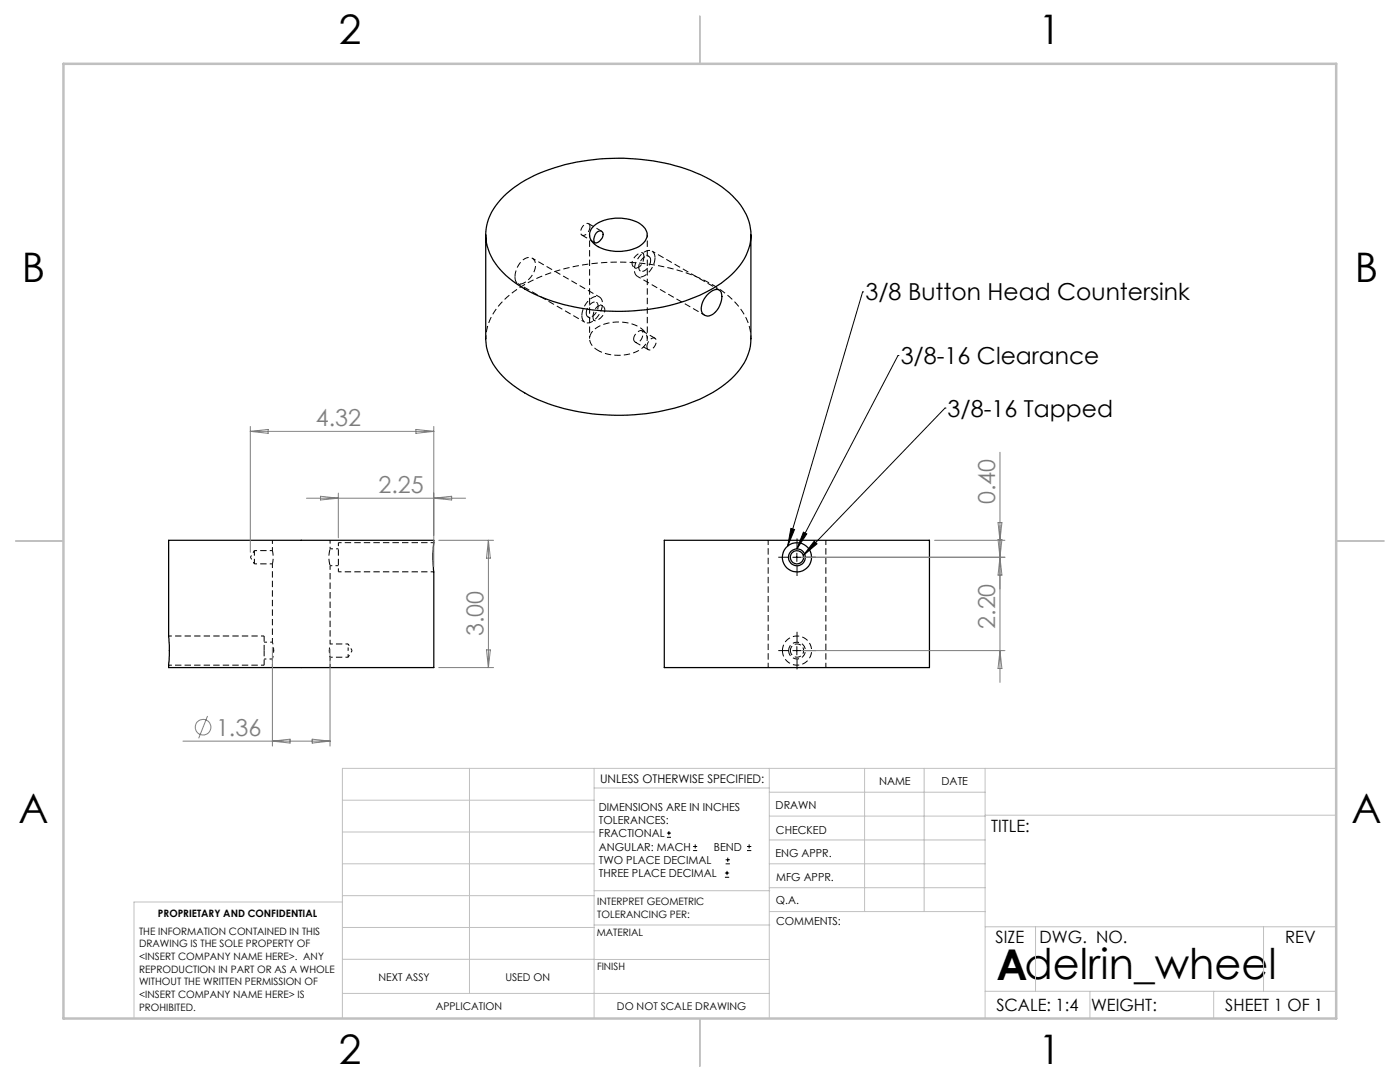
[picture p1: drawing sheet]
<svg xmlns="http://www.w3.org/2000/svg" width="279mm" height="216mm" viewBox="0 0 279 216" stroke-linecap="round" stroke-linejoin="round" font-family="sans-serif">
<path d="M102.8 55.3a1.15 1.15 0 0 0 .5 1.2 1.15 1.15 0 0 0 1.3-.1 4 4 0 0 0 2.1-4.3 1.43 1.43 0 0 0-2.3-.2 4.7 4.7 0 0 0-1.6 3.4M130.7 51.4a1.28 1.28 0 0 0-.7-1.3 1.28 1.28 0 0 0-1.5 .2 4.1 4.1 0 0 0-1.7 4.4 1.39 1.39 0 0 0 2.3 0 4.6 4.6 0 0 0 1.6-3.3M116.1 63a4 4 0 0 1 3-3.9 1.49 1.49 0 0 1 1.1 2.2 3.9 3.9 0 0 1-3 3.1 1.25 1.25 0 0 1-1.1-1.4M33.8 130v-.2M54.6 129.9v-.3M65.7 129.7v.3" fill="none" stroke="#000" stroke-width=".2" stroke-dasharray="1.3 .6" stroke-linecap="butt"/>
<path d="M65.9 112.9a5.8 5.8 0 0 1 0-3.4" fill="none" stroke="#000" stroke-width=".2" stroke-dasharray="1.3 .6" stroke-dashoffset="-.1" stroke-linecap="butt"/>
<path d="M117.7 45.2a.62 .62 0 0 0-.4-.6 .62 .62 0 0 0-.7 .3 1.55 1.55 0 0 0-.5 2 1.51 1.51 0 0 0 1.6-1.7M128.5 51.2a2.15 2.15 0 0 1-1.5 2.3 1 1 0 0 1-.9-.7 1 1 0 0 1 .2-1 1.84 1.84 0 0 1 2-1.3l.2 .7M129.8 51.9a.78 .78 0 0 0-.5-.8 .78 .78 0 0 0-.9 .3 1.88 1.88 0 0 0-.6 2.7 1.99 1.99 0 0 0 2-2.2M117 62.5a2.21 2.21 0 0 1 1.8-2.2 1.3 1.3 0 0 1 .2 2 1.23 1.23 0 0 1-1.8 .8l-.2-.6M118.3 63.2l.2 .7a1.13 1.13 0 0 0 1.4-.5 1.48 1.48 0 0 0 .3-2.4 1.64 1.64 0 0 0-1.8 1.8l-.1 .4M126.4 67.6a1.83 1.83 0 0 1 1.7-1.6 1.6 1.6 0 0 1-1.2 2.3l-.2-.1-.3-.6M129.1 69.2a1.51 1.51 0 0 1 1.6-1.7 1.57 1.57 0 0 1-1.3 2.3l-.3-.6M54.4 109.9l.1 1.1-.1 1.5" fill="none" stroke="#000" stroke-width=".2" stroke-dasharray="1.3 .6" stroke-dashoffset=".2" stroke-linecap="butt"/>
<path d="M50 111.2l.8 1.3M50.8 109.9l-.8 1.3M65.9 112.9h1.6M67.5 109.5h-1.6M52.7 131.5h1.7M54.4 128.1h-1.7M54.4 128.1l.2 1.7M54.6 129.8l-.2 1.7M65.8 130.9l.1 .2-.2-1.3M69.5 131.1l.8-1.3M70.3 129.8l-.8-1.3" fill="none" stroke="#000" stroke-width=".2" stroke-dasharray="1.3 .6" stroke-dashoffset=".8" stroke-linecap="butt"/>
<g fill="none" stroke="#000" stroke-width=".2" stroke-dasharray="1.3 .6" stroke-dashoffset=".7" stroke-linecap="butt">
<path d="M117.7 46.8v20.8M126.6 53.4l1.2 .7M129.5 51.2l-1.3-.8M117.3 63.2l1.3 .8M120.3 61.1l-1.3-.8M129.2 67.6v-20.8M50.8 112.5h3.6M54.4 109.9h-3.6M65.7 129.8l.2-1.3M65.9 131.1h3.6M69.5 129.8v-1.3M69.5 131.1v-1.3"/>
<path d="M69.5 128.5h-3.6"/>
</g>
<path d="M149.9 67.6a11.7 11.7 0 0 0-5.1-9 33.9 33.9 0 0 0-19.1-6.2 38.7 38.7 0 0 0-21.6 4.7 13.7 13.7 0 0 0-7.1 9.4v1.1M67.5 108.3v5.8M67.5 114.1h19.1M86.6 108.3h-19.1M33.7 132.7h19M52.7 126.9h-19M65.9 133.2v-2.1" fill="none" stroke="#000" stroke-width=".2" stroke-dasharray="1.3 .6" stroke-dashoffset=".6" stroke-linecap="butt"/>
<path d="M116.1 46.9l2.6 1.5M120.1 46.1l-2.6-1.5M126.8 68.3l2.6 1.5M130.7 67.5l-2.6-1.5M52.7 129.8v-2.9M52.7 132.7v-2.9M156.2 129.8a2.91 2.91 0 0 1 4.2-2.6 2.91 2.91 0 0 1 .3 5 2.91 2.91 0 0 1-4.5-2v-.4M157.4 129.8a1.68 1.68 0 0 0 2.4 1.5 1.68 1.68 0 0 0 .4-2.7 1.68 1.68 0 0 0-2.7 .7l-.1 .5" fill="none" stroke="#000" stroke-width=".2" stroke-dasharray="1.3 .6" stroke-dashoffset=".1" stroke-linecap="butt"/>
<path d="M50.8 109.9v2.6M153.3 107.8v25.4M157.7 129.8a1.32 1.32 0 0 1 1.9-1.2 1.32 1.32 0 0 1 .3 2.3 1.32 1.32 0 0 1-2.1-.8l-.1-.3M164.8 133.2v-25.4" fill="none" stroke="#000" stroke-width=".2" stroke-dasharray="1.3 .6" stroke-dashoffset=".3" stroke-linecap="butt"/>
<path d="M65.9 109.5v-1.7M54.4 131.5v1.7" fill="none" stroke="#000" stroke-width=".2" stroke-dasharray="1.3 .6" stroke-dashoffset=".9" stroke-linecap="butt"/>
<path d="M119.4 69.9a8.7 8.7 0 0 0 8.8-.5 2.3 2.3 0 0 0-.3-3.9 8.4 8.4 0 0 0-9.6 .5 2.29 2.29 0 0 0 .7 3.7l.4 .2M54.4 112.5v15.6M65.9 128.5v-15.6" fill="none" stroke="#000" stroke-width=".2" stroke-dasharray="1.3 .6" stroke-dashoffset=".4" stroke-linecap="butt"/>
<path d="M103.3 56.6l13.4 7.7M119.6 59.3l-13.4-7.8M127.2 55.1l13.4 7.8M143.5 57.8l-13.4-7.7M54.4 107.8v2.1" fill="none" stroke="#000" stroke-width=".2" stroke-dasharray="1.3 .6" stroke-dashoffset=".5" stroke-linecap="butt"/>
<g fill="none" stroke="#000" stroke-width=".25">
<path d="M100.5 39.2a27.4 27.4 0 0 1 13.4-6.6 42.4 42.4 0 0 1 26.9 2.7 16.1 16.1 0 0 1 8.7 8.9 10.3 10.3 0 0 1-3.5 10.6 29.4 29.4 0 0 1-15.9 6.8 41.9 41.9 0 0 1-24.5-3.5 15.9 15.9 0 0 1-8.1-8.3 10 10 0 0 1 3-10.6zM96.9 46.8v20.8a11.7 11.7 0 0 0 5.4 9.2 34.6 34.6 0 0 0 19.5 6 39.4 39.4 0 0 0 20.5-4.5 14.7 14.7 0 0 0 7.3-8.6l.3-2v-20.9M118.3 45.3a8.3 8.3 0 0 1 8.3-1.2 3.3 3.3 0 0 1 2.6 3.1 4.6 4.6 0 0 1-4.1 2.8 7.9 7.9 0 0 1-6.8-1.6 2.13 2.13 0 0 1 0-3.1zM119.2 46.2a.7 .7 0 0 1 .9 0 .7 .7 0 0 1 .2 .9l-.4 .7a1 1 0 0 1-1.3 .5 2.11 2.11 0 0 1 .6-2.1zM141.1 58.9a2.17 2.17 0 0 1 2.5-1 2.6 2.6 0 0 1 .1 3 3.2 3.2 0 0 1-2.5 2.2 1.47 1.47 0 0 1-1.2-2.1l.5-1.3zM33.7 107.8h52.9v.5a24 24 0 0 0 0 5.8v19.1h-52.9l.1-2.4-.1-3.7zM132.6 107.8h52.9v25.4h-52.9z"/>
<circle cx="159" cy="111.2" r="1.33"/>
<circle cx="159" cy="111.2" r="2.91"/>
<circle cx="159.1" cy="111.2" r="1.67"/>
</g>
<g fill="none" stroke="#808080" stroke-width=".2">
<path d="M50 85.1v25.1M50 86.1h36.6M50 86.1l3.5-.4v.8zM61.2 99.4h31.7M64 99l3.5 .4-3.5 .4zM67.5 98.4v8.9M83 85.7l3.6 .4-3.6 .4zM86.6 85.1v28M86.6 99.4l3.5-.4v.8zM199.6 90.2v46M87.6 107.8h10.9M97.5 107.8v25.4"/>
<path d="M97.5 107.8l.4 3.6h-.8zM160.1 111.2h40.5M186.5 107.8h14.1M199.2 107.7l.8 7.1h-.8l.8-7.1zM199.2 104.3h.8l-.4 3.5zM54.4 129.2v19.7M65.9 129.5v19.4M87.6 133.2h10.9M97.1 129.7h.8l-.4 3.5zM160.1 129.8h40.5M199.6 129.8l.4 3.6h-.8zM36.5 147.9h29.4"/>
<path d="M41.4 142.9l-1.7 4.4M54.4 147.9l3.5-.4v.8zM62.3 147.5l3.6 .4-3.6 .4z"/>
<circle cx="40.5" cy="145.1" r="1.56"/>
</g>
<g fill="none" stroke="#000" stroke-width=".2">
<path d="M172.2 58.2h.1M172.2 58.2l-15 50.8M179.2 70.9h.1M179.2 70.9l-20.2 38.6M188.6 81.4h.1M188.6 81.4l-28.3 29.4M157.8 105.4l.8 .3-1.4 3.3zM158.2 111.2h1.7M159 110.4v1.6M160.3 106.2l.7 .3-2 3zM162.5 108l.6 .5-2.8 2.3zM158.2 129.8h1.7"/>
<path d="M159 129v1.7M133.1 167.1h.8M133.1 166.2h.8M133.5 165.8v.9M138.3 169.7h.8M138.3 168.9h.8M138.7 168.5v.8M144.7 175h.8M144.7 174.2h.8M144.8 172.4h.9M144.8 171.6h.9M145.1 173.8v.8"/>
<path d="M145.2 171.1v.9M149.1 169.7h.8M149.1 168.9h.8M149.5 168.5v.8"/>
</g>
<path d="M157.4 111.2h-2.1M159.1 109.5v-2.1M159.1 112.9v2M160.7 111.2h2.1M157.4 129.8h-2.1M159.1 128.2v-2.1M159.1 131.5v2.1M160.7 129.8h2.1" fill="none" stroke="#000" stroke-width=".2" stroke-dasharray="15.2 1.3 1.3 1.3" stroke-linecap="butt"/>
<g fill="none" stroke="#c0c0c0" stroke-width=".2">
<path d="M68.3 159.7h50.3M93.7 153.3v44.9M118.6 153.3v49.9M118.6 157.2h34.9M153.5 153.3v49.9M153.5 158.1h43.1M172.5 153.3v28.6M184.4 153.3v28.6M196.6 153.3v49.9M266.7 153.3h-198.4v49.9M68.3 178.7h50.3M68.3 172.4h50.3"/>
<path d="M68.3 166h50.3M68.3 180h-41.6v23.2M118.6 177.7h35M153.5 167.6h43.1M153.5 162.8h43.1M153.5 172.4h43.1M153.5 177.1h43.1M196.6 162.7h70.1M68.3 198.2h85.2M68.3 191.4l85.2 .1M68.3 185.1h50.3M118.6 184.6h35"/>
<path d="M153.6 181.9h43M196.6 197.8h70.1M196.6 184.9h70.1M206.7 184.9v12.9M217.5 197.8v5.4M242.2 197.8v5.4M252.2 184.9v12.9"/>
</g>
<path d="M139.7 3.2v9.5M3.1 107.9h9.6M266.7 107.9h9.5M139.7 203.2v9.6" fill="none" stroke="#c0c0c0" stroke-width=".25"/>
<path d="M12.7 12.7h254v190.5h-254z" fill="none" stroke="#c0c0c0" stroke-width=".5"/>
<path d="M157.8 105.4l.8 .3-1.4 3.3zM160.3 106.2l.7 .3-2 3zM162.5 108l.6 .5-2.8 2.3z" fill="#000"/>
<text font-size="8.5" x="198.9" y="195.5">Adelrin_wheel</text>
<g font-size="8.1">
<text x="67.6" y="8.9">2</text>
<text x="207.3" y="8.9">1</text>
<text x="4.4" y="56.2">B</text>
<text x="270.4" y="56.2">B</text>
<text x="3.7" y="164.1">A</text>
<text x="269.7" y="164.1">A</text>
<text x="67.6" y="212.4">2</text>
<text x="207.3" y="212.4">1</text>
</g>
<g font-size="4.7">
<text x="172.7" y="59.9">3/8 Button Head Countersink</text>
<text x="179.8" y="72.7">3/8-16 Clearance</text>
<text x="189.1" y="83.1">3/8-16 Tapped</text>
</g>
<g font-size="4.7" fill="#808080">
<text x="63" y="85.1">4.32</text>
<text x="75.5" y="98.4">2.25</text>
<text x="198.6" y="100.6" transform="rotate(-90 198.6 100.6)">0.40</text>
<text x="198.6" y="125.5" transform="rotate(-90 198.6 125.5)">2.20</text>
<text x="96.5" y="127" transform="rotate(-90 96.5 127)">3.00</text>
<text x="43.1" y="146.8">1.36</text>
</g>
<g font-size="3.4">
<text x="197.8" y="166">TITLE:</text>
<text x="198.7" y="188.1">SIZE</text>
<text x="207.5" y="188.1">DWG. NO.</text>
<text x="256.5" y="188.2">REV</text>
<text x="198.8" y="201.7">SCALE: 1:4</text>
<text x="217.7" y="201.8">WEIGHT:</text>
<text x="244.5" y="201.7">SHEET 1 OF 1</text>
</g>
<text font-size="2.4" x="119.8" y="156.2">UNLESS OTHERWISE SPECIFIED:</text>
<g font-size="2.2">
<text x="119.5" y="161.8">DIMENSIONS ARE IN INCHES</text>
<text x="154.8" y="161.4">DRAWN</text>
<text x="175.4" y="156.6">NAME</text>
<text x="187.9" y="156.7">DATE</text>
<text x="119.5" y="164.4">TOLERANCES:</text>
<text x="119.5" y="167.1">FRACTIONAL</text>
<text x="154.9" y="166.3">CHECKED</text>
<text x="119.5" y="169.7">ANGULAR: MACH</text>
<text x="119.5" y="172.4">TWO PLACE DECIMAL</text>
<text x="142.5" y="169.7">BEND</text>
<text x="154.8" y="171">ENG APPR.</text>
<text x="119.5" y="175">THREE PLACE DECIMAL</text>
<text x="154.9" y="175.7">MFG APPR.</text>
<text x="154.9" y="180.4">Q.A.</text>
<text x="154.9" y="184.6">COMMENTS:</text>
</g>
<g font-size="2.1">
<text x="75.5" y="195.7">NEXT ASSY</text>
<text x="100.9" y="195.7">USED ON</text>
<text x="86.9" y="201.5">APPLICATION</text>
<text x="123.1" y="201.6">DO NOT SCALE DRAWING</text>
</g>
<g font-size="2">
<text x="31.5" y="182.9">PROPRIETARY AND CONFIDENTIAL</text>
<text x="119.2" y="180.6">INTERPRET GEOMETRIC</text>
<text x="119.2" y="183.1">TOLERANCING PER:</text>
<text x="27.8" y="186.5">THE INFORMATION CONTAINED IN THIS</text>
<text x="27.8" y="189">DRAWING IS THE SOLE PROPERTY OF</text>
<text x="27.8" y="191.6">&lt;INSERT COMPANY NAME HERE&gt;. ANY</text>
<text x="119.1" y="186.7">MATERIAL</text>
<text x="27.8" y="194.1">REPRODUCTION IN PART OR AS A WHOLE</text>
<text x="27.8" y="196.6">WITHOUT THE WRITTEN PERMISSION OF</text>
<text x="119.1" y="193.5">FINISH</text>
<text x="27.8" y="199.1">&lt;INSERT COMPANY NAME HERE&gt; IS</text>
<text x="27.8" y="201.7">PROHIBITED.</text>
</g>
</svg>
